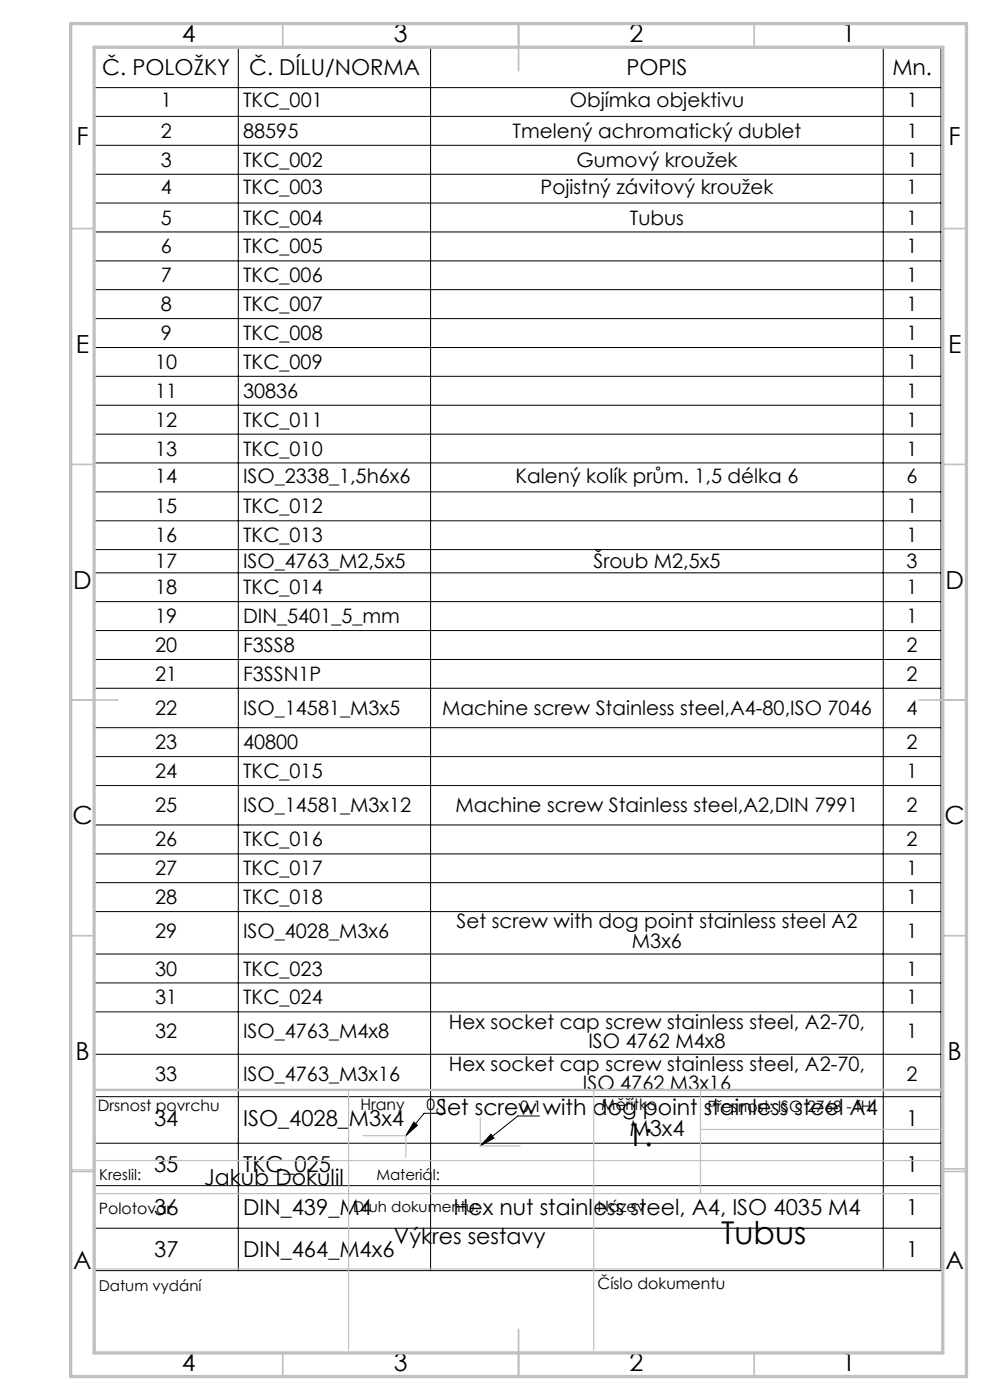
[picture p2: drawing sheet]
<svg xmlns="http://www.w3.org/2000/svg" width="210mm" height="297mm" viewBox="0 0 210 297" stroke-linecap="round" stroke-linejoin="round" font-family="sans-serif">
<g fill="none" stroke="#000" stroke-width=".21">
<path d="M20 10h179.6v259.6h-179.6zM20 18.6h179.6M50.6 10v259.6M91.3 10v259.6M187.4 10v259.6M20 24.7h179.6M20 30.8h179.6M20 37h179.6M20 43.1h179.6M20 49.2h179.6M20 55.3h179.6M20 61.5h179.6"/>
<path d="M20 67.6h179.6M20 73.7h179.6M20 79.8h179.6M20 86h179.6M20 92.1h179.6M20 98.2h179.6M20 104.3h179.6M20 110.5h179.6M20 116.6h179.6M20 121.5h179.6M20 127.6h179.6M20 133.8h179.6"/>
<path d="M20 139.9h179.6M20 146h179.6M20 154.4h179.6M20 160.5h179.6M20 166.6h179.6M20 175h179.6M20 181.1h179.6M20 187.3h179.6M20 193.4h179.6M20 202.4h179.6M20 208.5h179.6M20 214.7h179.6"/>
<path d="M20 223.7h179.6M20 232.7h179.6M87.8 238.1l.7 .6-2.4 2.2zM94.5 236.2h-4.5l-3.9 4.7M114.4 236.7h-4.5l-8 6.4M20 242.5h179.6M20 251.5h179.6M104.1 240.6l.7 .8-2.9 1.7zM20 260.6h179.6"/>
</g>
<path d="M73.9 231.2v55.3M101.9 237.2v5.9h8.4M125.9 231.2v55.3M148.6 231.2v22M148.6 239.6h51.4M15 248.2h5M20 246.2h180M20 253.2h180M76.9 240.9h9.2v4.6M20 269.2h180" fill="none" stroke="#c0c0c0" stroke-width=".25"/>
<g fill="none" stroke="#c0c0c0" stroke-width=".35">
<path d="M60 5v5M110 5v10M160 5v5M15 48.5h5M200 48.5h5M15 98.5h5M200 98.5h5M15 148.5h10M195 148.5h10M15 198.5h5M200 198.5h5M15 248.5h5"/>
<path d="M200 248.5h5M200 248h5M60 287v5M110 282v10M160 287v5"/>
</g>
<path d="M200 231.2h-180v55.3" fill="none" stroke="#c0c0c0" stroke-width=".5"/>
<path d="M15 5h190v287h-190zM20 10h180v277h-180z" fill="none" stroke="#c0c0c0" stroke-width=".7"/>
<path d="M104.1 240.6l.7 .8-2.9 1.7zM87.8 238.1l.7 .6-2.4 2.2z" fill="#000"/>
<g font-size="6.7">
<text x="132.9" y="243">1:</text>
<text x="152.9" y="264">Tubus</text>
</g>
<g font-size="5.3">
<text x="38.5" y="8.9">4</text>
<text x="83.5" y="8.9">3</text>
<text x="133.6" y="8.9">2</text>
<text x="178.6" y="8.9">1</text>
<text x="16.2" y="30.7">F</text>
<text x="201.2" y="30.7">F</text>
<text x="16.1" y="74.9">E</text>
<text x="201.1" y="74.9">E</text>
<text x="15.5" y="124.9">D</text>
<text x="200.5" y="124.9">D</text>
<text x="15.4" y="174.9">C</text>
<text x="200.4" y="174.9">C</text>
<text x="16" y="224.9">B</text>
<text x="201" y="224.9">B</text>
<text x="15.5" y="269.2">A</text>
<text x="200.5" y="269.2">A</text>
<text x="38.5" y="290.9">4</text>
<text x="83.5" y="290.9">3</text>
<text x="133.6" y="290.9">2</text>
<text x="178.6" y="290.9">1</text>
</g>
<g font-size="4.7">
<text x="21.7" y="15.9">Č. POLOŽKY</text>
<text x="52.9" y="15.9">Č. DÍLU/NORMA</text>
<text x="132.9" y="15.9">POPIS</text>
<text x="189.3" y="15.9">Mn.</text>
<text x="32.7" y="238.8">34</text>
<text x="51.6" y="238.8">ISO_4028_M3x4</text>
<text x="92.5" y="236.6">Set screw with dog point stainless steel A4</text>
<text x="192.2" y="238.8">1</text>
<text x="133.5" y="241.1">M3x4</text>
<text x="32.7" y="248.7">35</text>
<text x="43.3" y="251.3">Jakub Dokulil</text>
<text x="51.6" y="248.7">TKC_025</text>
<text x="192.2" y="248.7">1</text>
<text x="32.7" y="257.7">36</text>
<text x="51.6" y="257.7">DIN_439_M4</text>
<text x="96.2" y="257.7">Hex nut stainless steel, A4, ISO 4035 M4</text>
<text x="192.2" y="257.7">1</text>
<text x="83.6" y="264">Výkres sestavy</text>
<text x="32.7" y="266.7">37</text>
<text x="51.6" y="266.7">DIN_464_M4x6</text>
<text x="192.2" y="266.7">1</text>
</g>
<g font-size="4.2">
<text x="34.1" y="22.8">1</text>
<text x="51.6" y="22.8">TKC_001</text>
<text x="120.9" y="22.8">Objímka objektivu</text>
<text x="192.3" y="22.8">1</text>
<text x="34.1" y="29.3">2</text>
<text x="51.6" y="29.3">88595</text>
<text x="108.7" y="29.3">Tmelený achromatický dublet</text>
<text x="192.3" y="29.3">1</text>
<text x="34.1" y="35.4">3</text>
<text x="51.6" y="35.4">TKC_002</text>
<text x="122.3" y="35.4">Gumový kroužek</text>
<text x="192.3" y="35.4">1</text>
<text x="34.1" y="41.1">4</text>
<text x="51.6" y="41.1">TKC_003</text>
<text x="114.7" y="41.1">Pojistný závitový kroužek</text>
<text x="192.3" y="41.1">1</text>
<text x="34.1" y="47.7">5</text>
<text x="51.6" y="47.7">TKC_004</text>
<text x="133.6" y="47.7">Tubus</text>
<text x="192.3" y="47.7">1</text>
<text x="34.1" y="53.8">6</text>
<text x="51.6" y="53.8">TKC_005</text>
<text x="192.3" y="53.8">1</text>
<text x="34.1" y="59.9">7</text>
<text x="51.6" y="59.9">TKC_006</text>
<text x="192.3" y="59.9">1</text>
<text x="34.1" y="66">8</text>
<text x="51.6" y="66">TKC_007</text>
<text x="192.3" y="66">1</text>
<text x="34.1" y="72.2">9</text>
<text x="51.6" y="72.2">TKC_008</text>
<text x="192.3" y="72.2">1</text>
<text x="32.9" y="78.3">10</text>
<text x="51.6" y="78.3">TKC_009</text>
<text x="192.3" y="78.3">1</text>
<text x="32.9" y="84.4">11</text>
<text x="51.6" y="84.4">30836</text>
<text x="192.3" y="84.4">1</text>
<text x="32.9" y="90.5">12</text>
<text x="51.6" y="90.5">TKC_011</text>
<text x="192.3" y="90.5">1</text>
<text x="32.9" y="96.7">13</text>
<text x="51.6" y="96.7">TKC_010</text>
<text x="192.3" y="96.7">1</text>
<text x="32.9" y="102.4">14</text>
<text x="51.6" y="102.4">ISO_2338_1,5h6x6</text>
<text x="109.3" y="102.4">Kalený kolík prům. 1,5 délka 6</text>
<text x="192.3" y="102.4">6</text>
<text x="32.9" y="108.9">15</text>
<text x="51.6" y="108.9">TKC_012</text>
<text x="192.3" y="108.9">1</text>
<text x="32.9" y="115">16</text>
<text x="51.6" y="115">TKC_013</text>
<text x="192.3" y="115">1</text>
<text x="32.9" y="120.5">17</text>
<text x="51.6" y="120.5">ISO_4763_M2,5x5</text>
<text x="125.9" y="120.5">Šroub M2,5x5</text>
<text x="192.3" y="120.5">3</text>
<text x="32.9" y="126.1">18</text>
<text x="51.6" y="126.1">TKC_014</text>
<text x="192.3" y="126.1">1</text>
<text x="32.9" y="132.2">19</text>
<text x="51.6" y="132.2">DIN_5401_5_mm</text>
<text x="192.3" y="132.2">1</text>
<text x="32.9" y="138.3">20</text>
<text x="51.6" y="138.3">F3SS8</text>
<text x="192.3" y="138.3">2</text>
<text x="32.9" y="144.4">21</text>
<text x="51.6" y="144.4">F3SSN1P</text>
<text x="192.3" y="144.4">2</text>
<text x="32.9" y="151.7">22</text>
<text x="51.6" y="151.7">ISO_14581_M3x5</text>
<text x="93.8" y="151.7">Machine screw Stainless steel,A4-80,ISO 7046</text>
<text x="192.3" y="151.7">4</text>
<text x="32.9" y="158.9">23</text>
<text x="51.6" y="158.9">40800</text>
<text x="192.3" y="158.9">2</text>
<text x="32.9" y="165.1">24</text>
<text x="51.6" y="165.1">TKC_015</text>
<text x="192.3" y="165.1">1</text>
<text x="32.9" y="172.3">25</text>
<text x="51.6" y="172.3">ISO_14581_M3x12</text>
<text x="96.6" y="172.3">Machine screw Stainless steel,A2,DIN 7991</text>
<text x="192.3" y="172.3">2</text>
<text x="32.9" y="179.6">26</text>
<text x="51.6" y="179.6">TKC_016</text>
<text x="192.3" y="179.6">2</text>
<text x="32.9" y="185.7">27</text>
<text x="51.6" y="185.7">TKC_017</text>
<text x="192.3" y="185.7">1</text>
<text x="32.9" y="191.8">28</text>
<text x="51.6" y="191.8">TKC_018</text>
<text x="192.3" y="191.8">1</text>
<text x="96.8" y="196.9">Set screw with dog point stainless steel A2</text>
<text x="32.9" y="199">29</text>
<text x="51.6" y="199">ISO_4028_M3x6</text>
<text x="134.1" y="201">M3x6</text>
<text x="192.3" y="199">1</text>
<text x="32.9" y="206.9">30</text>
<text x="51.6" y="206.9">TKC_023</text>
<text x="192.3" y="206.9">1</text>
<text x="32.9" y="213.1">31</text>
<text x="51.6" y="213.1">TKC_024</text>
<text x="192.3" y="213.1">1</text>
<text x="32.9" y="220.2">32</text>
<text x="51.6" y="220.2">ISO_4763_M4x8</text>
<text x="95.2" y="218.2">Hex socket cap screw stainless steel, A2-70,</text>
<text x="192.3" y="220.2">1</text>
<text x="95.2" y="227.2">Hex socket cap screw stainless steel, A2-70,</text>
<text x="124.8" y="222.3">ISO 4762 M4x8</text>
<text x="32.9" y="229.3">33</text>
<text x="51.6" y="229.3">ISO_4763_M3x16</text>
<text x="123.6" y="231.3">ISO 4762 M3x16</text>
<text x="192.3" y="229.3">2</text>
</g>
<g font-size="3.3">
<text x="20.7" y="235.7">Drsnost povrchu</text>
<text x="76.4" y="235.4">Hrany</text>
<text x="90.5" y="235.4">0,1</text>
<text x="110.4" y="236">0,1</text>
<text x="127.5" y="235.4">Měřítko</text>
<text x="150.1" y="236">Přesnost: ISO 2768 - fH</text>
<text x="21" y="257.5">Polotovar</text>
<text x="126.8" y="257">Název</text>
<text x="126.8" y="273.4">Číslo dokumentu</text>
</g>
<g font-size="3.2">
<text x="21" y="250.3">Kreslil:</text>
<text x="79.8" y="250.3">Materiál:</text>
<text x="74.9" y="257">Druh dokumentu:</text>
<text x="21" y="273.8">Datum vydání</text>
</g>
</svg>
